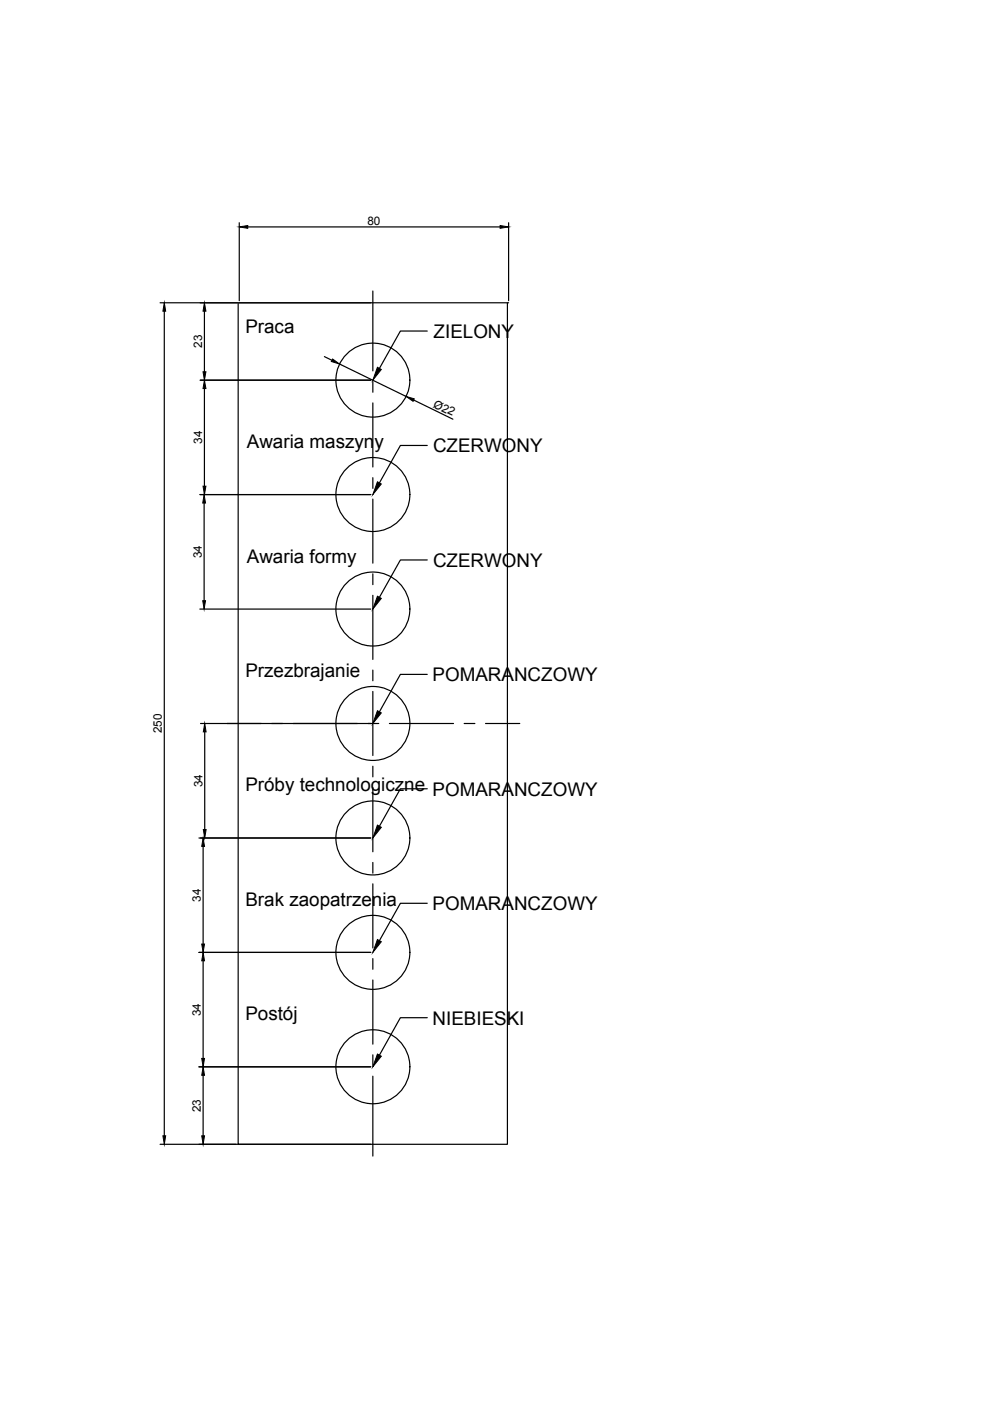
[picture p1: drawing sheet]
<svg xmlns="http://www.w3.org/2000/svg" width="210mm" height="297mm" viewBox="0 0 210 297" stroke-linecap="round" stroke-linejoin="round" font-family="sans-serif">
<!-- layer: 0 -->
<g fill="none" stroke="#000" stroke-width=".25">
<path d="M50.7 47.2v16.6M52.5 48.1h53.5M107.8 47.2v16.6M33.9 64.2h73.9M34.8 66v174.8M43.3 66v12.8M50.5 64.2v178.4h57.1v-178.4M68.8 75.6l1.6 .8M72 77.2l14.1 6.9M79.1 61.7v16.9M90.6 70.2h-5.7l-4.5 7.9M42.5 80.6h36.1"/>
<path d="M43.3 82.4v20.7M79.1 80.9v2.3M79.1 85.4v13.6M87.7 84.8l8.3 4.1M90.6 94.4h-5.7l-4.5 8M42.4 104.9h36.2M43.3 106.7v20.7M79.1 101.3v2.2M79.1 105.8v13.6M90.6 118.7h-5.7l-4.5 7.9M42.4 129.1h36.2M79.1 121.7v2.3"/>
<path d="M79.1 126.2v13.6M42.5 153.4h37.8M43.4 155.2v20.7M79.1 142.1v2.2M79.1 146.6v13.6M82.6 153.4h13.6M90.6 143h-5.7l-4.5 7.9M98.4 153.4h2.3M102.9 153.4h7.3M42.2 177.7h36.4M43.1 179.5v20.7M79.1 162.5v2.2"/>
<path d="M79.1 167v13.6M90.6 167.2h-5.7l-4.5 8M79.1 182.9v2.2M79.1 187.4v13.6M90.6 191.5h-5.7l-4.5 7.9M42.2 201.9h36.4M43.1 203.7v20.7M79.1 203.2v2.3M79.1 207.8v13.6M90.6 215.8h-5.7l-4.5 7.9M42.2 226.2h36.4M43.1 228v12.8"/>
<path d="M79.1 223.6v2.3M79.1 228.2v16.9M33.9 242.6h44.7"/>
<circle cx="79.1" cy="80.6" r="7.8"/>
<circle cx="79.1" cy="104.8" r="7.8"/>
<circle cx="79.1" cy="129.1" r="7.8"/>
<circle cx="79.1" cy="153.4" r="7.8"/>
<circle cx="79.1" cy="177.7" r="7.8"/>
<circle cx="79.1" cy="201.9" r="7.8"/>
<circle cx="79.1" cy="226.2" r="7.8"/>
</g>
<g fill="#000" stroke="#000" stroke-width=".21">
<path d="M50.7 48.1l1.8-.3v.6zM106 47.8l1.8 .3-1.8 .3zM34.8 64.2l.3 1.8h-.6zM43 78.8h.7l-.4 1.8zM43.3 64.2l.4 1.8h-.7zM70.5 76.1l1.5 1.1-1.8-.6zM80 77.9l.8 .4-1.7 2.3zM43.3 80.6l.4 1.8h-.7zM86.1 84.1l1.7 .5-.2 .5zM43.3 104.9l.3 1.8h-.6zM43 103.1h.7l-.4 1.8zM80 102.2l.8 .4-1.7 2.3z"/>
<path d="M43 127.4h.6l-.3 1.7zM80 126.4l.8 .5-1.7 2.2zM43.4 153.4l.3 1.8h-.6zM80 150.7l.8 .5-1.7 2.2zM43.1 177.7l.3 1.8h-.6zM43.1 175.9h.6l-.3 1.8zM80 174.9l.8 .5-1.7 2.3zM80 199.2l.8 .5-1.7 2.2zM43.1 201.9l.3 1.8h-.6zM42.8 200.2h.6l-.3 1.7zM43.1 226.2l.3 1.8h-.6zM42.8 224.4h.6l-.3 1.8z"/>
<path d="M80 223.5l.8 .4-1.7 2.3zM34.5 240.8h.6l-.3 1.8zM42.8 240.8h.6l-.3 1.8z"/>
</g>
<g font-size="4">
<text x="52" y="70.7">Praca</text>
<text x="91.9" y="71.6">ZIELONY</text>
<text x="52.3" y="95">Awaria maszyny</text>
<text x="91.8" y="95.9">CZERWONY</text>
<text x="52.3" y="119.3">Awaria formy</text>
<text x="91.8" y="120.2">CZERWONY</text>
<text x="52" y="143.5">Przezbrajanie</text>
<text x="91.7" y="144.4">POMARANCZOWY</text>
<text x="52" y="167.8">Próby technologiczne POMARANCZOWY</text>
<text x="52" y="192">Brak zaopatrzenia</text>
<text x="91.7" y="193">POMARANCZOWY</text>
<text x="52" y="216.3">Postój</text>
<text x="91.7" y="217.2">NIEBIESKI</text>
</g>
<g font-size="2.5">
<text x="77.9" y="47.6">80</text>
<text x="42.9" y="73.8" transform="rotate(-90 42.9 73.8)">23</text>
<text x="91.7" y="86.2" transform="rotate(26 91.7 86.2)">Ø22</text>
<text x="42.9" y="94.1" transform="rotate(-90 42.9 94.1)">34</text>
<text x="42.8" y="118.4" transform="rotate(-90 42.8 118.4)">34</text>
<text x="34.3" y="155.4" transform="rotate(-90 34.3 155.4)">250</text>
<text x="42.9" y="166.9" transform="rotate(-90 42.9 166.9)">34</text>
<text x="42.6" y="191.2" transform="rotate(-90 42.6 191.2)">34</text>
<text x="42.6" y="215.4" transform="rotate(-90 42.6 215.4)">34</text>
<text x="42.6" y="235.8" transform="rotate(-90 42.6 235.8)">23</text>
</g>
</svg>
